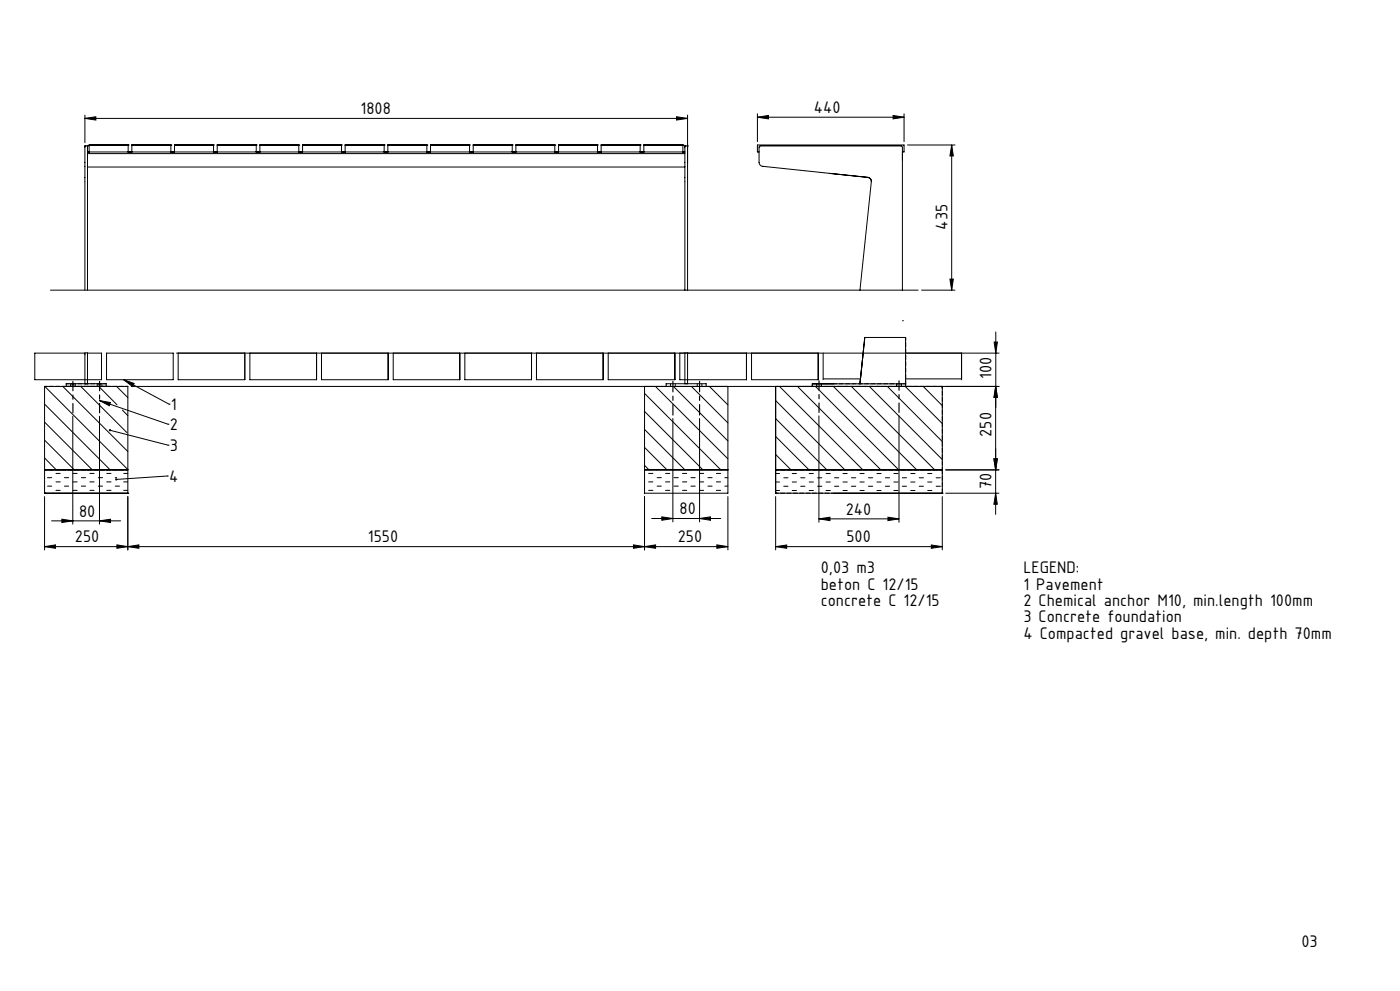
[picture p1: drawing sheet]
<svg xmlns="http://www.w3.org/2000/svg" width="420mm" height="297mm" viewBox="0 0 420 297" stroke-linecap="round" stroke-linejoin="round" font-family="sans-serif">
<g fill="none" stroke="#000" stroke-width=".3">
<path d="M25.5 35.5l3.3-.5v1zM25.5 34.5v8.3M25.5 35.5h180.8M203 35l3.3 .5-3.3 .5zM206.3 34.5v14.4M227.2 35.1l3.3-.5v1zM227.2 34.1v8.3M227.2 35.1h44M267.9 34.6l3.3 .5-3.3 .5zM271.2 34.1v8.3M25.5 43.7v43.3M25.5 43.7h.1"/>
<path d="M25.5 43.7h.7M26.2 43.7v43.3M26.2 43.7h.1M26.2 45.5h179.3M26.2 50.1h179.3M26.2 46h179.3M26.7 43.5h.1M26.7 43.5h11.8M26.7 43.5v2M38.5 43.5h.1M38.5 43.5v2M39.5 43.5h.1"/>
<path d="M39.5 43.5h11.8M39.5 43.5v2M51.3 43.5h.1M51.3 43.5v2M52.4 43.5h.1M52.4 43.5h11.7M52.4 43.5v2M64.1 43.5h.1M64.1 43.5v2M65.2 43.5h.1M65.2 43.5h11.7M65.2 43.5v2"/>
<path d="M76.9 43.5h.1M76.9 43.5v2M78 43.5h.1M78 43.5h11.6M78 43.5v2M89.6 43.5h.1M89.6 43.5v2M90.8 43.5h.1M90.8 43.5h11.6M90.8 43.5v2M102.4 43.5h.1M102.4 43.5v2"/>
<path d="M103.5 43.5h.1M103.5 43.5h11.8M103.5 43.5v2M115.3 43.5h.1M115.3 43.5v2M116.3 43.5h.1M116.3 43.5h11.8M116.3 43.5v2M128.1 43.5h.1M128.1 43.5v2M129.2 43.5h.1M129.2 43.5h11.7"/>
<path d="M129.2 43.5v2M140.9 43.5h.1M140.9 43.5v2M142 43.5h.1M142 43.5h11.7M142 43.5v2M153.7 43.5h.1M153.7 43.5v2M154.8 43.5h.1M154.8 43.5h11.6M154.8 43.5v2M166.4 43.5h.1"/>
<path d="M166.4 43.5v2M167.6 43.5h.1M167.6 43.5h11.6M167.6 43.5v2M179.2 43.5h.1M179.2 43.5v2M180.3 43.5h.1M180.3 43.5h11.8M180.3 43.5v2M192.1 43.5h.1M192.1 43.5v2M193.1 43.5h.1"/>
<path d="M193.1 43.5h11.8M193.1 43.5v2M204.9 43.5h.1M204.9 43.5v2M205.5 43.7v43.3M205.5 43.7h.1M205.5 43.7h.8M206.3 43.7v.4M206.3 48.7v38.3M206.3 43.7h.1M227.7 45.5h-.5v-2h44v2h-.5M248.8 52l11.5 1.2"/>
<path d="M260.3 53.2a1.23 1.23 0 0 1 1.1 1.3M260.3 53.2l-31.5-3.4a1.21 1.21 0 0 1-1.1-1.1v-4.6l.3-.4 42.6 .1 .1 43.2M261.4 54.4l-3.4 32.6M272.2 43.5h14.3M285.5 43.5l.5 3.2h-1zM285.5 43.5v43.5M15.1 87h260.3M270.7 96.1h.1M276.5 87h10M285 83.6h1l-.5 3.4zM298.7 99.5v54.7M13.4 115.8l24.9 24.9"/>
<path d="M18.8 115.8l19.5 19.5M19.9 115.8v-.8h12v.8M24.2 115.8l13.9 13.8M25.5 115v-9.2h.7v9.2M25.5 105.8h-15.1v8h20v-8h-4.2M29.6 115.8l5.5 5.5M32 105.8h20v8h-20zM35 115.8l3.3 3.4M37.1 113.8l3.2 1.1-.5 .9zM37.1 113.8l13.6 7.3M39.4 115.8h260.3M53 105.8h246.7"/>
<path d="M53.4 105.8v8h20v-8M75 105.8v8h20v-8M96.4 105.8v8h20.1v-8M118 105.8v8h19.9v-8M139.5 105.8v8h20v-8M160.9 105.8v8h20v-8M182.5 105.8v8h20v-8M193.4 115.8v32h25v-32M193.4 117.9l22.9 22.9M196.6 115.8l21.8 21.7M199.8 115.8v-.8h12v.8M202 115.8l16.4 16.3"/>
<path d="M203.9 105.8v8h20v-8M205.5 115v-9.2h.8v9.2M207.4 115.8l11 10.9M212.8 115.8l5.6 5.6M218.2 115.8l.2 .2M225.5 105.8v8h20v-8M232.7 115.8v32M233.9 115.8l25 25M239.3 115.8l25 25M244.7 115.8l24.9 25M246.9 105.8v8M246.9 113.6h11.2"/>
<path d="M250 115.8l25 25M255.4 115.8l25 25M258 115l1.4-13.9h12.3v14.7M260.8 115.8l21.9 21.9M266.2 115.8l16.5 16.5M271.6 115.8l11.1 11.1M271.7 115h-28v.8M271.7 113.6h16.7M277 115.8l5.7 5.8M282.4 115.8l.3 .4M282.7 115.8v32M288.5 105.8v8"/>
<path d="M298.2 102.5h1l-.5 3.3zM298.7 115.8l.5 3.3h-1zM13.4 137.3l3.5 3.5M13.4 131.9l8.9 8.9M13.4 126.5l14.3 14.3M13.4 121.1l19.7 19.7M21.8 124.7v32.4M29.8 120l3.3 .6-.3 1zM29.8 120l20.6 7.1M29.8 124.7v32.4M33 128.9l17.4 4.5M36.7 122.9l1.6 1.7"/>
<path d="M50.4 127.1h.1M50.4 133.4h.1M50.7 121.1h.1M193.4 139.4l1.3 1.4M193.4 134.1l6.7 6.7M193.4 128.7l12.1 12.1M193.4 123.3l17.5 17.5M201.9 125.4v31M209.9 125.4v31M232.7 136.2l4.6 4.6M232.7 130.8l10 10M232.7 125.4l15.4 15.4"/>
<path d="M232.7 120l20.8 20.8M245.7 124.6v31.9M269.7 124.6v31.9M298.2 137.5h1l-.5 3.3zM13.4 147.8h.1M13.4 147.8v-32h24.9v32M13.4 140.8h24.9M13.4 147.8h24.9M13.4 148.8v16M14.3 143.2h1.2M14.3 145.7h1.2M15.5 156.1h20.7"/>
<path d="M16.8 141.9h1.3M16.8 144.4h1.3M16.8 147h1.3M18.6 155.6l3.2 .5-3.2 .5zM19.3 143.2h1.3M19.3 145.7h1.3M21.9 141.9h1.2M21.9 144.4h1.2M21.9 147h1.2M24.4 143.2h1.3M24.4 145.7h1.3M27 141.9h1.2"/>
<path d="M27 144.4h1.2M27 147h1.2M29.5 143.2h1.3M29.5 145.7h1.3M29.8 156.1l3.4-.5v1zM32 141.9h1.3M32 144.4h1.3M32 147h1.3M34.6 143.2h.4M34.6 145.7h1.2M37.1 141.9h1.2M37.1 144.4h1.2"/>
<path d="M37.1 147h1.2M38.3 148.8v16M38.3 147.8h.1M50.2 142.7h.1M50.2 142.7l-15.3 1M193.4 140.8h25M193.4 148.8v16M194.6 141.9h1.3M194.6 144.4h1.3M194.6 147h1.3M195.5 155.4h20.7M197.1 143.2h1.3"/>
<path d="M197.1 145.7h1.3M198.5 154.9l3.4 .5-3.4 .5zM199.7 141.9h1.2M199.7 144.4h1.2M199.7 147h1.2M202.2 143.2h1.3M202.2 145.7h1.3M204.8 141.9h1.2M204.8 144.4h1.2M204.8 147h1.2M207.3 143.2h1.3M207.3 145.7h1.3"/>
<path d="M209.8 141.9h1.3M209.8 144.4h1.3M209.8 147h1.3M209.9 155.4l3.2-.5v1zM212.4 143.2h1.2M212.4 145.7h1.2M214.9 141.9h1.3M214.9 144.4h1.3M214.9 147h1.3M217.5 143.2h.9M217.5 145.7h.9M218.4 148.8v16"/>
<path d="M232.7 148.8v16M232.7 147.8h.1M232.7 140.8h.1M232.7 140.8h50M232.7 147.8h50M232.7 141.9h1.2M232.7 144.5h1.2M232.7 147h1.2M235.1 143.2h1.3M235.1 145.7h1.3M237.7 141.9h1.2M237.7 144.5h1.2"/>
<path d="M237.7 147h1.2M240.2 143.2h1.3M240.2 145.7h1.3M242.7 141.9h1.3M242.7 144.5h1.3M242.7 147h1.3M245.3 143.2h1.3M245.3 145.7h1.3M245.7 155.5l3.3-.5v1zM245.7 155.5h24M247.8 141.9h1.3M247.8 144.5h1.3"/>
<path d="M247.8 147h1.3M250.4 143.2h1.2M250.4 145.7h1.2M252.9 141.9h1.3M252.9 144.5h1.3M252.9 147h1.3M255.4 143.2h1.3M255.4 145.7h1.3M258 141.9h1.3M258 144.5h1.3M258 147h1.3M260.5 143.2h1.3"/>
<path d="M260.5 145.7h1.3M263.1 141.9h1.2M263.1 144.5h1.2M263.1 147h1.2M265.6 143.2h1.3M265.6 145.7h1.3M266.4 155l3.3 .5-3.3 .5zM268.1 141.9h1.3M268.1 144.5h1.3M268.1 147h1.3M270.7 143.2h1.3M270.7 145.7h1.3"/>
<path d="M273.2 141.9h1.3M273.2 144.5h1.3M273.2 147h1.3M275.8 143.2h1.2M275.8 145.7h1.2M278.3 141.9h1.3M278.3 144.5h1.3M278.3 147h1.3M280.8 143.2h1.3M280.8 145.7h1.3M282.7 148.8v16M282.7 147.8h.1"/>
<path d="M283.7 140.8h16M283.7 147.8h16M298.7 147.8l.5 3.3h-1zM13.4 163.8l3.3-.5v1zM13.4 163.8h205M35.1 163.3l3.2 .5-3.2 .5zM38.3 163.8l3.4-.5v1zM190 163.3l3.4 .5-3.4 .5zM193.4 163.8l3.3-.5v1zM215.1 163.3l3.3 .5-3.3 .5zM232.7 163.8l3.3-.5v1zM232.7 163.8h50"/>
<path d="M279.4 163.3l3.3 .5-3.3 .5z"/>
</g>
<path d="M201.9 114.3v10.1M209.9 114.3v10.1" fill="none" stroke="#000" stroke-width=".35" stroke-dasharray="6.3 1.3 1.3 1.3" stroke-dashoffset="3.2"/>
<path d="M21.9 114.3v9.4M29.9 114.3v9.4M245.7 114.1v9.5M269.7 114.1v9.5" fill="none" stroke="#000" stroke-width=".35" stroke-dasharray="6.3 1.3 1.3 1.3" stroke-dashoffset="3.5"/>
<g fill="#000">
<path d="M25.5 35.5l3.3-.5v1zM203 35l3.3 .5-3.3 .5z"/>
<path d="M227.2 35.1l3.3-.5v1zM267.9 34.6l3.3 .5-3.3 .5z"/>
<path d="M285.5 43.5l.5 3.2h-1zM285 83.6h1l-.5 3.4z"/>
<path d="M37.1 113.8l3.2 1.1-.5 .9zM29.8 120l3.3 .6-.3 1zM32.7 128.7l.3 .2-.3-.1a.34 .34 0 0 0 .3 .4 .34 .34 0 0 0 .3-.5 .34 .34 0 0 0-.6 0zM34.6 143.5l-.1 .2h.4h-.4a.34 .34 0 0 0 .5 .3 .34 .34 0 0 0 .2-.5 .34 .34 0 0 0-.6 0z"/>
<path d="M298.7 115.8l.5 3.3h-1zM298.2 102.5h1l-.5 3.3z"/>
<path d="M198.5 154.9l3.4 .5-3.4 .5zM209.9 155.4l3.2-.5v1zM18.6 155.6l3.2 .5-3.2 .5zM29.8 156.1l3.4-.5v1zM245.7 155.5l3.3-.5v1zM266.4 155l3.3 .5-3.3 .5z"/>
<path d="M298.2 137.5h1l-.5 3.3zM298.7 115.8l.5 3.3h-1z"/>
<path d="M298.7 147.8l.5 3.3h-1zM298.2 137.5h1l-.5 3.3z"/>
<path d="M13.4 163.8l3.3-.5v1zM35.1 163.3l3.2 .5-3.2 .5zM193.4 163.8l3.3-.5v1zM215.1 163.3l3.3 .5-3.3 .5z"/>
<path d="M38.3 163.8l3.4-.5v1zM190 163.3l3.4 .5-3.4 .5z"/>
<path d="M232.7 163.8l3.3-.5v1zM279.4 163.3l3.3 .5-3.3 .5z"/>
</g>
<path d="M19.9 115.8h.1M21.2 115.8h.1M22.6 115.8h.1M25.5 115h.1M26.3 115h.1M29.2 115.8h.1M30.6 115.8h.1M31.9 115.8h.1M258 115h.1M282.7 147.8v-7" fill="none" stroke="#000" stroke-width=".3" stroke-dasharray="1.3 .6"/>
<path d="M19.9 115.8h12M31.9 115.8h-12M31.9 115h-12" fill="none" stroke="#000" stroke-width=".3" stroke-dasharray="1.3 .6" stroke-dashoffset=".3"/>
<path d="M21.7 115.8h.2h-.7h.5M21.7 115h.2h-.7h.5M22 115.8h-.1h.7h-.6M22 115h-.1h.7h-.6M29.7 115.8h.2h-.7h.5M29.7 115h.2h-.7h.5M30 115.8h-.1h.7h-.6M30 115h-.1h.7h-.6" fill="none" stroke="#000" stroke-width=".3" stroke-dasharray="1.3 .6" stroke-dashoffset=".7"/>
<path d="M13.4 115.8h25M13.4 140.8h25M232.7 147.8h17.5M282.7 140.8v-25" fill="none" stroke="#000" stroke-width=".3" stroke-dasharray="1.3 .6" stroke-dashoffset=".5"/>
<g fill="none" stroke="#000" stroke-width=".3" stroke-dasharray="1.3 .6" stroke-dashoffset=".4">
<path d="M21.2 115v.8M22.6 115.8v-.8M25.5 115h.8M29.2 115v.8M30.6 115.8v-.8M201.2 115v.8M202.6 115.8v-.8M209.2 115v.8M210.6 115.8v-.8M245 115v.8M246.4 115.8v-.8M250.2 115h21.5"/>
<path d="M269 115v.8M270.4 115.8v-.8M271.7 115v.8M271.7 101.1v13.9M232.7 140.8h50M282.7 140.8h-50"/>
</g>
<path d="M282.7 115.8h-39" fill="none" stroke="#000" stroke-width=".3" stroke-dasharray="1.3 .6" stroke-dashoffset=".2"/>
<g fill="#fff" stroke="#fff" stroke-width=".35">
<path d="M359.7 282.9h30.2v7.8h-30.2z"/>
<path d="M359.7 255.8h45.1v6.3h-45.1z"/>
<path d="M359.7 261h40.7v6.3h-40.7z"/>
<path d="M359.7 266.2h36.1v6.4h-36.1z"/>
<path d="M359.7 271.5h52.7v6.3h-52.7z"/>
<path d="M8.7 276.5h265.4v7.8h-265.4z"/>
<path d="M306.4 199h23.2v7.8h-23.2z"/>
<path d="M306.4 203.9h19v7.8h-19z"/>
<path d="M306.4 208.8h78.7v7.8h-78.7z"/>
<path d="M306.4 213.7h41.1v7.8h-41.1z"/>
<path d="M306.4 218.6h87.4v7.8h-87.4z"/>
</g>
<g font-size="5.4">
<text x="108.2" y="34.2">1808</text>
<text x="244.2" y="33.9">440</text>
<text x="284.3" y="68.8" transform="rotate(-90 284.3 68.8)">435</text>
<text x="297.5" y="113.7" transform="rotate(-90 297.5 113.7)">100</text>
<text x="51.3" y="123">1</text>
<text x="50.9" y="129">2</text>
<text x="297.5" y="130.9" transform="rotate(-90 297.5 130.9)">250</text>
<text x="50.9" y="135.3">3</text>
<text x="50.8" y="144.5">4</text>
<text x="297.5" y="146.7" transform="rotate(-90 297.5 146.7)">70</text>
<text x="23.7" y="154.8">80</text>
<text x="203.9" y="154.1">80</text>
<text x="253.7" y="154.2">240</text>
<text x="22.5" y="162.5">250</text>
<text x="110.4" y="162.5">1550</text>
<text x="203.3" y="162.5">250</text>
<text x="253.9" y="162.6">500</text>
<text x="246.2" y="171.8">0,03 m3</text>
<text x="307" y="171.8">LEGEND:</text>
<text x="246.2" y="176.7">beton C 12/15</text>
<text x="307" y="176.7">1 Pavement</text>
<text x="246.2" y="181.6">concrete C 12/15</text>
<text x="307" y="181.6">2 Chemical anchor M10, min.length 100mm</text>
<text x="307" y="186.5">3 Concrete foundation</text>
<text x="307" y="191.4">4 Compacted gravel base, min. depth 70mm</text>
<text x="390.4" y="283.8">03</text>
</g>
</svg>
